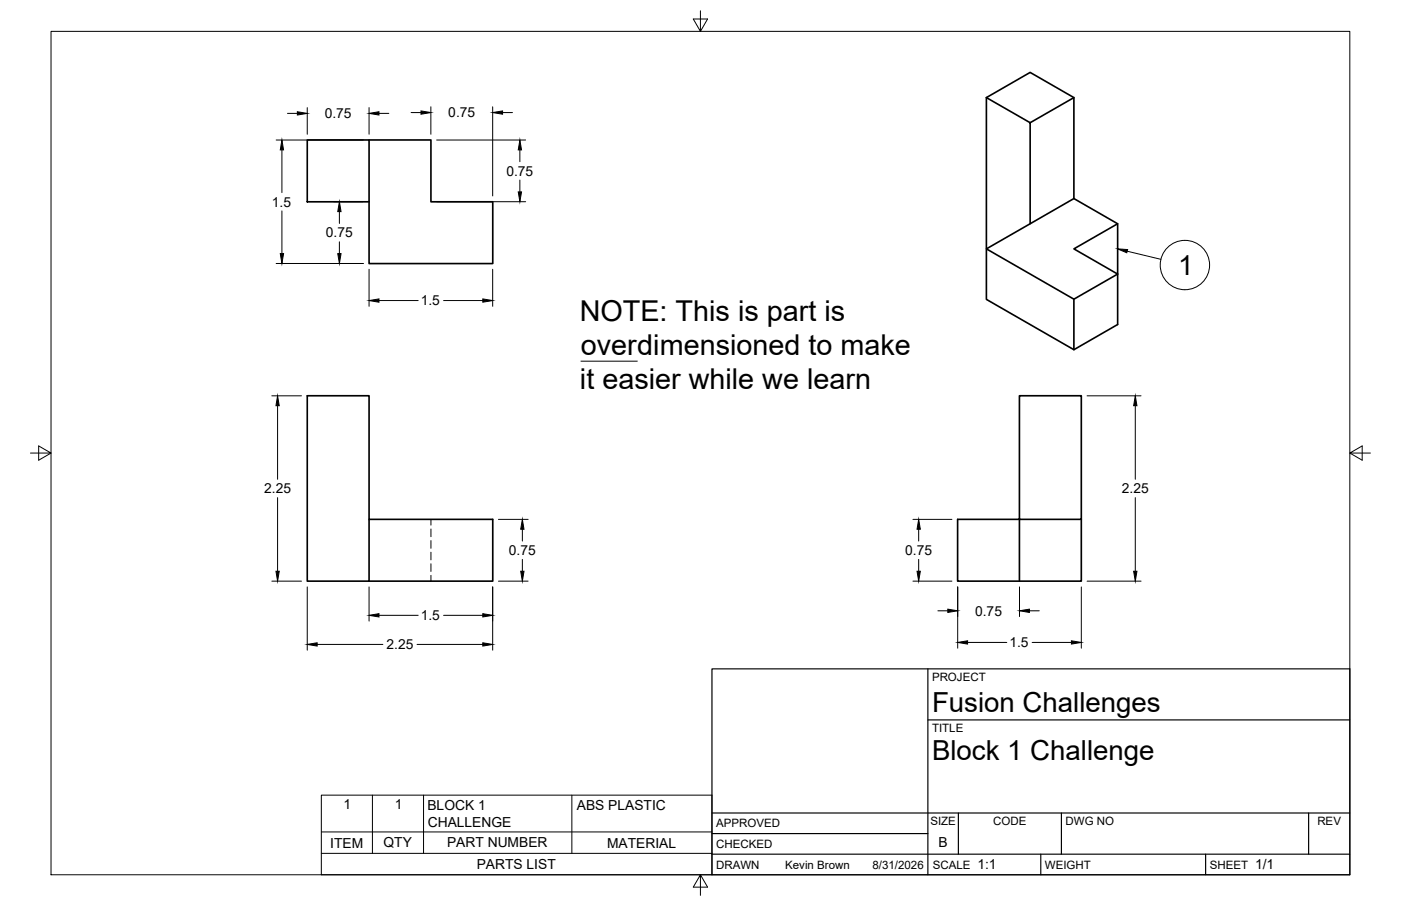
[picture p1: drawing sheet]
<svg xmlns="http://www.w3.org/2000/svg" width="432mm" height="279mm" viewBox="0 0 432 279" stroke-linecap="round" stroke-linejoin="round" font-family="sans-serif">
<!-- layer: Visible -->
<path d="M304 30.1l13.5 7.7v31.2l13.5-7.8v-31.1l-13.5 7.7M304 30.1l13.5-7.8 13.5 7.8M304 30.1v62.2l27 15.5 13.5-7.7v-31.1M94.7 43.2h19v19h-19zM113.7 43.2h19.1v19h19.1v19.1h-38.2v-19.1M331 61.2l13.5 7.8-13.5 7.8 13.5 7.7-13.5 7.8-27-15.5 13.5-7.8M331 92.3v15.5M113.7 160.2v19h-19v-57.2h19v38.2h38.2v19h-38.2M333.3 160.2v19h-38.2v-19h19.1v-38.2h19.1v38.2h-19.1v19" fill="none" stroke="#000" stroke-width=".51"/>
<!-- layer: Hidden -->
<path d="M132.8 160.2v1.7M132.8 163.1v2.4M132.8 166.7v2.4M132.8 170.3v2.4M132.8 173.9v2.3M132.8 177.4v1.8" fill="none" stroke="#000" stroke-width=".31"/>
<!-- layer: Border -->
<path d="M15.7 9.7h400.3v260.1h-400.3zM215.9 3.3v6.4l-2.2-3.8h4.4l-2.2 3.8M9.4 139.7h6.3l-3.8-2.2v4.4l3.8-2.2M416 139.7l3.8 2.2v-4.4l-3.8 2.2h6.4M215.9 269.8l2.2 3.8h-4.4l2.2-3.8v6.3" fill="none" stroke="#000" stroke-width=".31"/>
<!-- layer: Titleblock -->
<path d="M219.4 206.3h196.6v63.5h-196.6zM286 206.3v63.5M286 222h130M219.4 257.1h66.6M219.4 250.7h196.6M295.4 250.7v12.7M327.1 250.7v12.7M403.3 250.7v12.7M219.4 263.4h196.6M320.8 263.4v6.4M371.6 263.4v6.4" fill="none" stroke="#000" stroke-width=".36"/>
<!-- layer: Parts Lists -->
<path d="M99 245.2h120.4v24.6h-120.4zM99 256.6h120.4M114.8 245.2v18M130.5 245.2v18M176.3 245.2v18M99 263.2h120.4" fill="none" stroke="#000" stroke-width=".31"/>
<!-- layer: Balloons -->
<circle cx="365.2" cy="81.7" r="7.6" fill="none" stroke="#000" stroke-width=".31"/>
<!-- layer: 0 -->
<path d="M344.4 76.8l3.1 .2-.2 1z" fill="#000" stroke="#000" stroke-width=".31"/>
<path d="M347.4 77.5l10.4 2.5" fill="none" stroke="#000" stroke-width=".31"/>
<!-- layer: FD_Dimensions -->
<g fill="none" stroke="#000" stroke-width=".31">
<path d="M88.6 35h3.1M94.7 33.2v8.2M113.7 33.2v8.2M116.8 35h3M126.7 34.7h3.1M132.8 32.9v8.5M151.8 32.9v27.5M154.9 34.7h3M85.1 43.2h26.9M86.9 46.2v13.2M134.6 43.2h27.4M160.2 46.2v3.7"/>
<path d="M160.2 55.5v3.7M86.9 65v13.2M102.8 62.2h9.2M104.6 65.3v3.6M104.6 74.6v3.6M134.6 62.2h27.4M85.1 81.3h26.9M113.7 83v11.5M116.8 92.7h12.1M136.7 92.7h12.1M151.8 83v11.5M83.8 122.1h9.1"/>
<path d="M85.6 125.1v22.7M335 122.1h16.7M349.9 125.1v22.7M85.6 153.5v22.7M349.9 153.5v22.7M83.8 179.2h9.1M153.6 179.2h9.2M153.6 160.2h9.2M161 163.2v3.7M161 172.5v3.7M281.4 179.2h12M281.4 160.2h12"/>
<path d="M283.1 163.2v3.7M283.1 172.5v3.7M335 179.2h16.7M94.7 181v19.5M97.7 198.7h20.3M113.7 181v10.5M116.8 189.8h12.1M128.5 198.7h20.3M136.7 189.8h12.1M151.8 181v19.5M289.1 188.4h3M295.2 181v18.9"/>
<path d="M298.2 198.1h12.1M314.2 181v9.1M317.3 188.4h3M318.1 198.1h12.1M333.3 181v18.9"/>
</g>
<g fill="#000" stroke="#000" stroke-width=".31">
<path d="M91.7 34.5l3 .5-3 .5zM113.7 35l3.1-.5v1zM129.8 34.2l3 .5-3 .5zM151.8 34.7l3.1-.5v1zM86.9 43.2l.5 3h-1zM159.7 59.2h1l-.5 3zM160.2 43.2l.5 3h-1zM86.4 78.2h1l-.5 3.1zM104.1 78.2h1l-.5 3.1zM104.6 62.2l.5 3.1h-1zM113.7 92.7l3.1-.5v1zM148.8 92.2l3 .5-3 .5z"/>
<path d="M85.6 122.1l.5 3h-1.1zM349.9 122.1l.5 3h-1zM85 176.2h1.1l-.5 3zM160.5 176.2h1l-.5 3zM161 160.2l.5 3h-1zM282.6 176.2h1.1l-.6 3zM283.1 160.2l.6 3h-1.1zM349.4 176.2h1l-.5 3zM94.7 198.7l3-.5v1zM113.7 189.8l3.1-.5v1zM148.8 198.2l3 .5-3 .5zM148.8 189.3l3 .5-3 .5z"/>
<path d="M292.1 187.9l3.1 .5-3.1 .5zM295.2 198.1l3-.5v1zM314.2 188.4l3.1-.5v1zM330.2 197.6l3.1 .5-3.1 .5z"/>
</g>
<!-- layer: Notes -->
<path d="M179 111.4h17.4" fill="none" stroke="#000" stroke-width=".31"/>
<g font-size="8.9">
<text x="178.7" y="98.9">NOTE: This is part is</text>
<text x="179" y="109.5">overdimensioned to make</text>
<text x="178.8" y="120.1">it easier while we learn</text>
</g>
<g font-size="8.5">
<text x="363.1" y="84.8">1</text>
<text x="287.3" y="219.5">Fusion Challenges</text>
<text x="287.3" y="234.5">Block 1 Challenge</text>
</g>
<g font-size="4.3">
<text x="100.1" y="36.5">0.75</text>
<text x="138.2" y="36.2">0.75</text>
<text x="156.1" y="54.2">0.75</text>
<text x="83.8" y="63.7">1.5</text>
<text x="100.5" y="73.2">0.75</text>
<text x="129.7" y="94.2">1.5</text>
<text x="81.4" y="152.1">2.25</text>
<text x="345.8" y="152.1">2.25</text>
<text x="156.8" y="171.2">0.75</text>
<text x="279" y="171.2">0.75</text>
<text x="129.7" y="191.3">1.5</text>
<text x="300.5" y="189.8">0.75</text>
<text x="119.1" y="200.2">2.25</text>
<text x="311.1" y="199.6">1.5</text>
<text x="105.9" y="249.6">1</text>
<text x="121.6" y="249.6">1</text>
<text x="131.7" y="249.9">BLOCK 1</text>
<text x="177.8" y="249.9">ABS PLASTIC</text>
<text x="131.8" y="255">CHALLENGE</text>
<text x="101.8" y="261.4">ITEM</text>
<text x="118.2" y="261.3">QTY</text>
<text x="137.8" y="261.3">PART NUMBER</text>
<text x="187.1" y="261.4">MATERIAL</text>
<text x="289.3" y="261.2">B</text>
<text x="146.9" y="268">PARTS LIST</text>
<text x="301.2" y="268.1">1:1</text>
<text x="386.8" y="268.1">1/1</text>
</g>
<g font-size="3.5">
<text x="287.3" y="210.1">PROJECT</text>
<text x="287.3" y="225.8">TITLE</text>
<text x="220.7" y="255.2">APPROVED</text>
<text x="286.7" y="254.5">SIZE</text>
<text x="306.1" y="254.5">CODE</text>
<text x="328.4" y="254.5">DWG NO</text>
<text x="406" y="254.5">REV</text>
<text x="220.7" y="261.5">CHECKED</text>
<text x="220.7" y="267.9">DRAWN</text>
<text x="242" y="267.9">Kevin Brown</text>
<text x="268.9" y="267.9">8/31/2026</text>
<text x="287.5" y="267.9">SCALE</text>
<text x="322.1" y="267.9">WEIGHT</text>
<text x="372.9" y="267.9">SHEET</text>
</g>
</svg>
